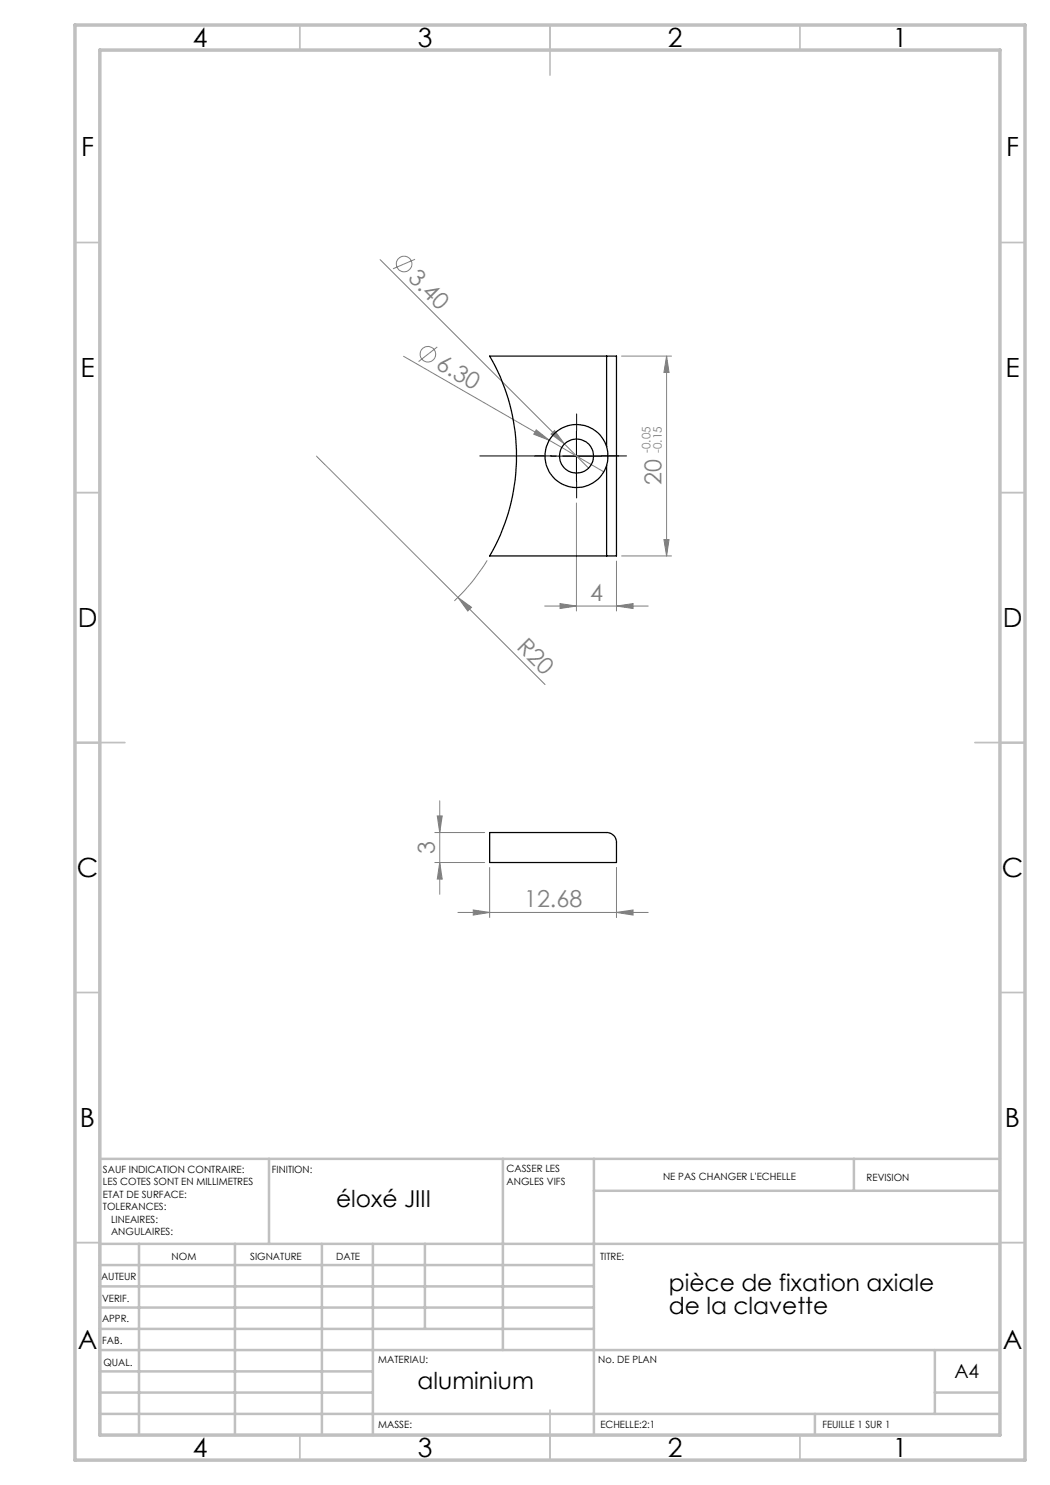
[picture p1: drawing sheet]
<svg xmlns="http://www.w3.org/2000/svg" width="210mm" height="297mm" viewBox="0 0 210 297" stroke-linecap="round" stroke-linejoin="round" font-family="sans-serif">
<g fill="none" stroke="#808080" stroke-width=".2">
<path d="M76 51.9l36.9 36.9M83 51.9l-4.4 1.9M80.7 71.3l40.1 23.1M87.5 69.4l-3.8 2.9M124.3 71.2h10M133.3 71.2l.5 3.3h-1zM133.3 71.2v40M63.3 91.2l28.3 28.3M107.2 86l2.7 2-3.1-1.1zM110.2 86.8l.7-.7 2 2.7zM112.9 88.8l4.8 4.8M91.6 119.5l2.7 2-.7 .7z"/>
<path d="M91.6 119.5l17.4 17.4M97.4 112.1a38.7 38.7 0 0 1-6.5 8.1M115.3 100.6v21.6M123.3 112.2v10M124.3 111.2h10M132.8 107.9h1l-.5 3.3zM108.9 121.2h20.7M112 120.7l3.3 .5-3.3 .5zM123.3 121.2l3.3-.5v1zM87 166.5h9.9M87 172.5h9.9M87.5 163.2h.9l-.5 3.3z"/>
<path d="M87.9 160.2v18.7M87.9 172.5l.5 3.3h-.9zM97.9 173.5v10M123.3 173.5v10M91.6 182.5h38M94.7 182l3.2 .5-3.2 .5zM123.3 182.5l3.3-.5v1z"/>
<circle cx="80.8" cy="52.8" r="1.55"/>
<circle cx="85.6" cy="70.8" r="1.57"/>
</g>
<path d="M96 91.2h29.3" fill="none" stroke="#000" stroke-width=".2" stroke-dasharray="30.5 1.3 1.3 1.3" stroke-dashoffset="17.7"/>
<path d="M110.3 91.2h-3.4M115.3 86.2v-3.4M115.3 96.2v3.4M120.3 91.2h3.4" fill="none" stroke="#000" stroke-width=".2" stroke-dasharray="30.5 1.3 1.3 1.3"/>
<path d="M110.3 91.2h10M115.3 86.2v10" fill="none" stroke="#000" stroke-width=".2"/>
<g fill="none" stroke="#c0c0c0" stroke-width=".35">
<path d="M60 5v5M110 5v10M160 5v5M15 48.5h5M200 48.5h5M15 98.5h5M200 98.5h5M15 148.5h10M195 148.5h10M15 198.5h5M200 198.5h5M15 248.5h5"/>
<path d="M200 248.5h5M60 287v5M110 282v10M160 287v5"/>
</g>
<g fill="none" stroke="#c0c0c0" stroke-width=".5">
<path d="M53.8 231.8v17M100.6 231.8v38.2M118.8 231.8v55.2M118.8 238.2h81.2M170.8 231.8v6.4M200 231.8h-180v55.2M20 248.8h180M20 257.3h98.8M20 253h98.8M27.8 248.8v38.2M47 248.8v38.2M64.4 248.8v38.2"/>
<path d="M74.6 248.8v38.2M85 248.8v17M20 265.8h98.8M20 261.5h98.8M20 278.5h54.6M20 274.3h54.6M20 270h180M187 278.5h13M187 270v12.8M20 282.8h180M163 282.8v4.2"/>
</g>
<path d="M15 5h190v287h-190zM20 10h180v277h-180z" fill="none" stroke="#c0c0c0" stroke-width=".7"/>
<g fill="#808080">
<path d="M110.2 86.8l.7-.7 2 2.7z"/>
<path d="M107.2 86l2.7 2-3.1-1.1z"/>
<path d="M91.6 119.5l2.7 2-.7 .7z"/>
<path d="M112 120.7l3.3 .5-3.3 .5zM123.3 121.2l3.3-.5v1z"/>
<path d="M94.7 182l3.2 .5-3.2 .5zM123.3 182.5l3.3-.5v1z"/>
<path d="M133.3 71.2l.5 3.3h-1zM132.8 107.9h1l-.5 3.3z"/>
<path d="M87.5 163.2h.9l-.5 3.3zM87.9 172.5l.5 3.3h-.9z"/>
</g>
<g fill="none" stroke="#000" stroke-width=".25">
<path d="M121.3 71.2h-23.4a39.9 39.9 0 0 1 0 40h23.4M121.3 71.2h2v40h-2M121.3 71.2v18.1M121.3 89.3a6.3 6.3 0 0 0-9.7-3.2 6.3 6.3 0 0 0 0 10.2 6.3 6.3 0 0 0 9.7-3.2M121.3 89.3a7.6 7.6 0 0 1 0 3.8M121.3 93.1v18.1M97.9 166.5h23.4a1.93 1.93 0 0 1 2 2v4h-25.4z"/>
<circle cx="115.3" cy="91.2" r="3.4"/>
</g>
<g font-size="5.3">
<text x="38.5" y="9.5">4</text>
<text x="83.5" y="9.5">3</text>
<text x="133.6" y="9.5">2</text>
<text x="178.6" y="9.5">1</text>
<text x="16.2" y="31.2">F</text>
<text x="201.2" y="31.2">F</text>
<text x="16.1" y="75.5">E</text>
<text x="201.1" y="75.5">E</text>
<text x="15.5" y="125.5">D</text>
<text x="200.5" y="125.5">D</text>
<text x="15.4" y="175.5">C</text>
<text x="200.4" y="175.5">C</text>
<text x="16" y="225.5">B</text>
<text x="201" y="225.5">B</text>
<text x="15.5" y="269.7">A</text>
<text x="200.5" y="269.7">A</text>
<text x="38.5" y="291.5">4</text>
<text x="83.5" y="291.5">3</text>
<text x="133.6" y="291.5">2</text>
<text x="178.6" y="291.5">1</text>
</g>
<g font-size="4.7" fill="#808080">
<text x="81.4" y="55.8" transform="rotate(45 81.4 55.8)">3.40</text>
<text x="87" y="73.6" transform="rotate(30 87 73.6)">6.30</text>
<text x="132.3" y="97.1" transform="rotate(-90 132.3 97.1)">20</text>
<text x="118" y="120.2">4</text>
<text x="103.2" y="129.6" transform="rotate(45 103.2 129.6)">R20</text>
<text x="86.9" y="170.8" transform="rotate(-90 86.9 170.8)">3</text>
<text x="104.8" y="181.5">12.68</text>
</g>
<g font-size="4.7">
<text x="67.2" y="241.4">éloxé JIII</text>
<text x="133.8" y="258.2">pièce de fixation axiale</text>
<text x="133.8" y="262.7">de la clavette</text>
<text x="83.5" y="277.8">aluminium</text>
</g>
<text font-size="3.9" x="190.9" y="275.5">A4</text>
<g font-size="2.3" fill="#808080">
<text x="130.1" y="90.6" transform="rotate(-90 130.1 90.6)">-0.05</text>
<text x="132.4" y="90.6" transform="rotate(-90 132.4 90.6)">-0.15</text>
</g>
<g font-size="2">
<text x="20.6" y="234.6">SAUF INDICATION CONTRAIRE:</text>
<text x="20.6" y="237.1">LES COTES SONT EN MILLIMETRES</text>
<text x="20.6" y="239.6">ETAT DE SURFACE:</text>
<text x="54.4" y="234.6">FINITION:</text>
<text x="101.3" y="234.5">CASSER LES</text>
<text x="101.3" y="237">ANGLES VIFS</text>
<text x="132.6" y="236">NE PAS CHANGER L'ECHELLE</text>
<text x="173.3" y="236.2">REVISION</text>
<text x="20.6" y="242.1">TOLERANCES:</text>
<text x="22.2" y="244.6">LINEAIRES:</text>
<text x="22.2" y="247.1">ANGULAIRES:</text>
<text x="34.3" y="252">NOM</text>
<text x="50" y="251.9">SIGNATURE</text>
<text x="67.2" y="251.9">DATE</text>
<text x="120" y="251.9">TITRE:</text>
<text x="20.2" y="256.1">AUTEUR</text>
<text x="20.4" y="260.3">VERIF.</text>
<text x="20.4" y="264.4">APPR.</text>
<text x="20.5" y="268.8">FAB.</text>
<text x="20.7" y="273.1">QUAL.</text>
<text x="75.7" y="272.5">MATERIAU:</text>
<text x="119.6" y="272.5">No. DE PLAN</text>
<text x="75.6" y="285.5">MASSE:</text>
<text x="120.1" y="285.6">ECHELLE:2:1</text>
<text x="164.5" y="285.6">FEUILLE 1 SUR 1</text>
</g>
</svg>
